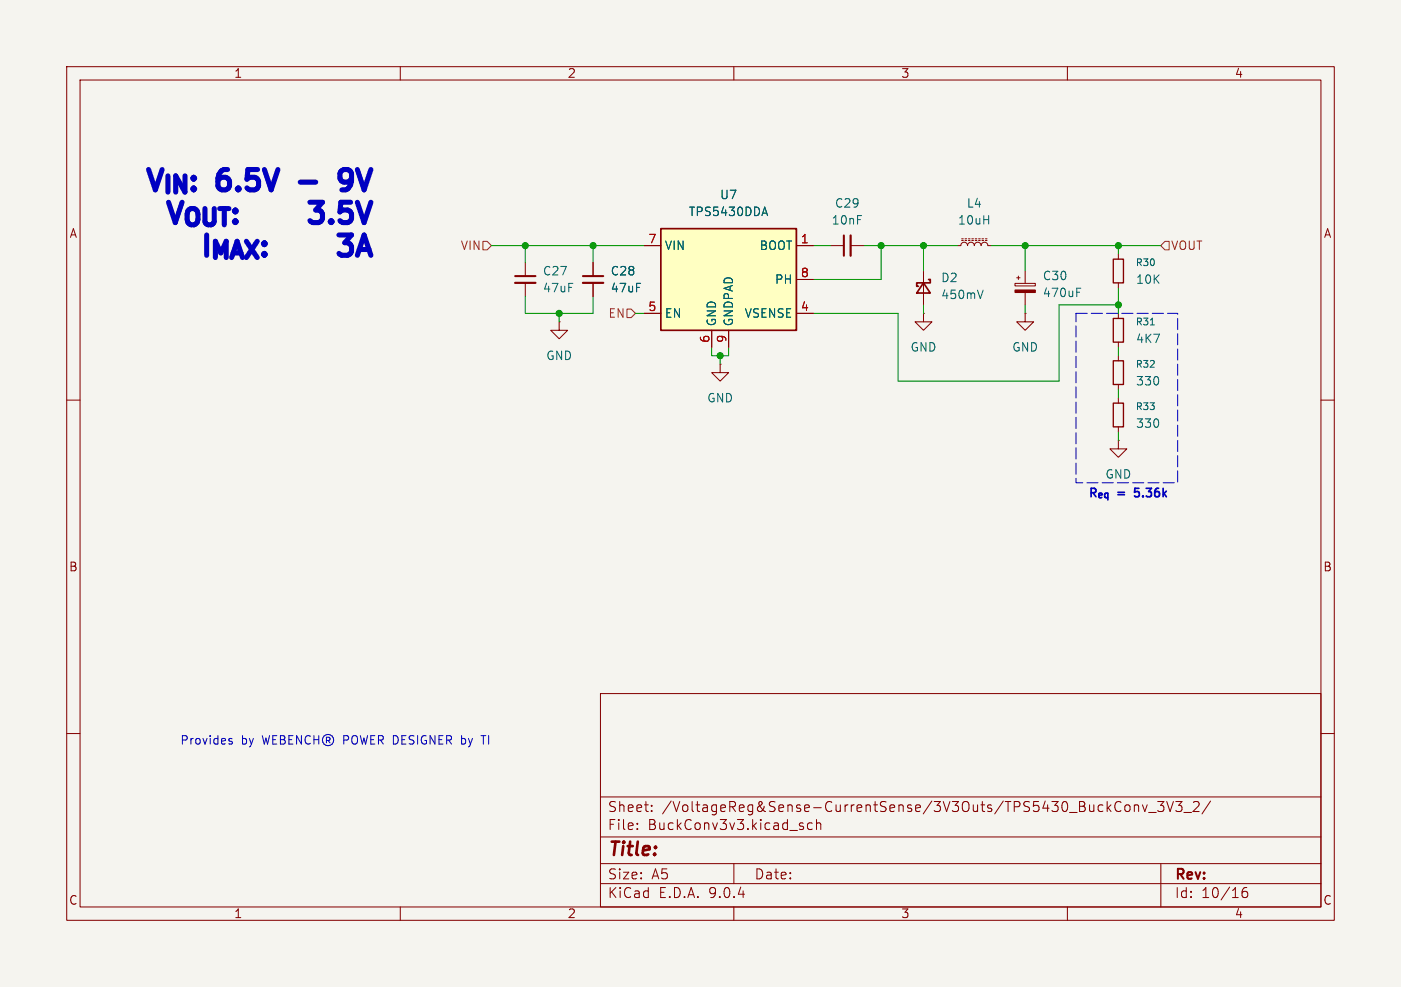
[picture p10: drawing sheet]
<svg xmlns="http://www.w3.org/2000/svg" width="210mm" height="148mm" viewBox="0 0 210 148" stroke-linecap="round" stroke-linejoin="round" font-family="sans-serif">
<path d="M0 0h210v148h-210z" fill="#f5f4ef" stroke="#f5f4ef" stroke-width=".15"/>
<g fill="none" stroke="#840000" stroke-width=".15">
<path d="M10 10h190v128h-190zM12 12h186v124h-186zM60 10v2M110 10v2M160 10v2M124.5 36.8h2M127.5 36.8h2M167.6 38.1v.8M138.4 47v1.3h1.3l-1.3 1.2-1.2-1.2h1.2M138.4 47h.1M138.4 40.6v5.1M153.7 47v1.3h1.2l-1.2 1.2-1.3-1.2h1.3"/>
<path d="M153.7 47h.1M167.6 42.4v.8M167.6 53.3v.8M167.6 57.7v.7M10 60h2M198 60h2M10 110h2M90 104h108v32h-108zM90 119.5h108M198 110h2M60 136v2M90 132.5h108"/>
<path d="M90 129.5h108M90 125.5h108M95.5 124.2v.2M95.5 123.5v.1M97.7 121.5v.2M97.7 120.8v.1M110 136v2M110 129.5v3M120.4 124v.3M121.8 123.5l-.5-.1-.3 .3v.4l.2 .2h.6M122.4 123.5a.37 .37 0 0 1 .6 .1v.8M122.4 122.9v1.5"/>
<path d="M160 136v2M168.7 120.8a.41 .41 0 0 1 .7 .2v.4a.41 .41 0 0 1-.7 .2M170 120.8a.37 .37 0 0 1 .7 .1v.8M170 120.7v1M171.2 120.7l.4 1 .4-1M172.2 121.8h1.1M173.5 120.2h1l-.5 .6a.41 .41 0 0 1 .5 .2v.4l-.2 .2-.6 .1-.2-.2M174 129.5v6.5M174.9 120.2l.5 1.5 .5-1.5M176.2 120.2h1l-.5 .6a.41 .41 0 0 1 .5 .2v.4l-.2 .2-.5 .1-.3-.2M177.5 121.8h1.1M178.9 120.3l.2-.1 .5 .1a.41 .41 0 0 1 .1 .5l-.9 .9h.9"/>
<path d="M181.5 120.1l-1.3 1.9M186.9 133.1a.59 .59 0 0 0-.7 .6v.6l.1 .2 .5 .1 .2-.2v-.5l-.1-.2h-.4l-.3 .2"/>
</g>
<path d="M138.4 42.4l1 1.5h-2zM139.2 41.9h.2v.5h-2v.5h.3" fill="none" stroke="#840000" stroke-width=".25"/>
<path d="M147.4 43.5l-.5 1.3" fill="none" stroke="#006464" stroke-width=".15"/>
<path d="M166.9 38.9h1.5v3.5h-1.5zM166.9 54.1h1.5v3.6h-1.5z" fill="none" stroke="#840000" stroke-width=".2"/>
<path d="M126.5 35.3v3.1" fill="none" stroke="#840000" stroke-width=".3"/>
<path d="M127.5 35.3v3.1" fill="none" stroke="#840000" stroke-width=".33"/>
<path d="M99.1 34.3h20.3v15.2h-20.3z" fill="#ffffc2"/>
<path d="M99.1 34.3h20.3v15.2h-20.3z" fill="none" stroke="#840000" stroke-width=".25"/>
<g fill="none" stroke="#840000" stroke-width=".15">
<path d="M78.7 39.4v2M88.9 39.4v2M96.5 36.8h2.6M119.4 36.8h2.5M143.5 36.8h.5a.51 .51 0 0 1 .5-.5 .51 .51 0 0 1 .5 .5 .51 .51 0 0 1 .5-.5 .51 .51 0 0 1 .5 .5 .51 .51 0 0 1 .6-.5 .51 .51 0 0 1 .5 .5 .51 .51 0 0 1 .5-.5 .51 .51 0 0 1 .5 .5h.5M144.1 36.1h.3M144.1 35.8h.3M144.7 36.1h.2M144.7 35.8h.2M145.2 36.1h.2M145.2 35.8h.2M145.7 36.1h.2"/>
<path d="M145.7 35.8h.2M146.2 36.1h.2M146.2 35.8h.2M146.7 36.1h.2M146.7 35.8h.2M147.2 36.1h.2M147.2 35.8h.2M147.7 36.1h.3M147.7 35.8h.3M78.7 42.4v2.1M83.8 48.3v1.2h1.3l-1.3 1.3-1.3-1.3h1.3M83.8 48.3h.1"/>
<path d="M88.9 42.4v2.1M96.5 47h2.6M106.7 49.5v2.6M107.9 54.6v1.3h1.3l-1.3 1.3-1.2-1.3h1.2M107.9 54.6h.1M109.2 49.5v2.6M119.4 47h2.5M119.4 41.9h2.5M152.1 42.5h3.1v.4h-3.1zM152.4 41.7h.5M152.7 41.4v.5M153.7 40.6v1.9"/>
<path d="M153.7 43.9v1.8M167.6 47v.8M167.6 51.3v.8M167.6 59.7v.8M167.6 66v1.3h1.3l-1.3 1.3-1.2-1.3h1.2M167.6 66h.1M167.6 64v.8"/>
</g>
<path d="M114.3 32h.6M114.6 31.1l.5 1.2M161.4 43.8h.4M161.4 43.2h.6M172.4 48.7h.6" fill="none" stroke="#006464" stroke-width=".15"/>
<path d="M152.1 43.5h3.1v.4h-3.1z" fill="#840000" stroke="#840000" stroke-width=".15"/>
<path d="M166.9 47.8h1.5v3.5h-1.5zM166.9 60.5h1.5v3.5h-1.5z" fill="none" stroke="#840000" stroke-width=".2"/>
<path d="M77.2 41.4h3.1M87.4 41.4h3" fill="none" stroke="#840000" stroke-width=".3"/>
<path d="M77.2 42.4h3.1M87.4 42.4h3" fill="none" stroke="#840000" stroke-width=".33"/>
<path d="M72.4 36.2h.6l.7 .6-.7 .7h-.6zM174.6 36.2h.7v1.3h-.7l-.6-.7zM94 46.4h.6l.6 .6-.6 .6h-.6z" fill="none" stroke="#725600" stroke-width=".15"/>
<g fill="none" stroke="#009600" stroke-width=".15">
<path d="M73.7 36.8h22.8M78.7 36.8v2.6M88.9 36.8v2.6M121.9 36.8h2.6M129.5 36.8h14M132.1 36.8v5.1h-10.2M138.4 36.8v3.8M148.6 36.8h25.4M153.7 36.8v3.8M167.6 36.8v1.3M78.7 44.5v2.5h10.2v-2.5M83.8 47v1.3"/>
<path d="M95.2 47h1.3M106.7 52.1v1.2h2.5v-1.2M107.9 53.3v1.3M138.4 45.7v1.3M153.7 45.7v1.3M167.6 45.7h-8.9v11.5h-24.1v-10.2h-12.7M167.6 43.2v3.8M167.6 52.1v1.2M167.6 58.4v1.3M167.6 64.8v1.2"/>
</g>
<path d="M45 27.3h2.3M52.7 26.7l-.2 .3-.4 .3h-.6l-.4-.3-.1-.3v-.7l.2-.4 .3-.2h.6l.4 .3a2.48 2.48 0 0 1-.4 2.6l-.3 .2h-.6M52.7 37v.7l-.3 .4-.3 .2h-.9l-.4-.3M53.6 30.3l1 3.1 1-3.1M53.6 38.3l1-3.1 1 3.1M53.9 37.4h1.4" fill="none" stroke="#0000c2" stroke-width=".76"/>
<g fill="none" stroke="#0000c2" stroke-width=".15">
<path d="M34.4 111.1l.4 .1v.2l-.1 .2-.4-.1M34.4 110.8h.4M39.3 110.3l.3 1.3 .3-.9 .2 .9 .3-1.3M40.9 110.9h.4M41.5 110.3h-.6v1.3h.6M42 110.3h.5l.1 .1 .1 .3-.2 .2a.34 .34 0 0 1 .3 .3 .34 .34 0 0 1-.3 .4h-.5zM42 110.9h.5M43.3 110.9h.4M43.9 110.3h-.6v1.3h.6M45.2 110.3v1.3l-.7-1.3v1.3M46.5 110.4a.51 .51 0 0 0-.6 0 .51 .51 0 0 0-.2 .6 .48 .48 0 0 0 .3 .5 .48 .48 0 0 0 .5 0M47.1 110.9h.7"/>
<path d="M47.1 110.3v1.3M47.8 110.3v1.3M48.9 111h.4a.25 .25 0 0 0 .2-.2 .25 .25 0 0 0-.2-.2h-.4v.8M49.2 111l.3 .4M72.1 110.3h.7M72.5 110.3v1.3M73.2 110.3v1.3"/>
<circle cx="49.2" cy="111" r=".85"/>
</g>
<path d="M161.3 47h15.2v25.4h-15.2z" fill="none" stroke="#0000c2" stroke-width=".15" stroke-dasharray="1.7 .6"/>
<g fill="#009600" stroke="#009600" stroke-width=".15">
<circle cx="138.4" cy="36.8" r=".46"/>
<circle cx="153.7" cy="36.8" r=".46"/>
<circle cx="167.6" cy="36.8" r=".46"/>
<circle cx="167.6" cy="45.7" r=".46"/>
<circle cx="132.1" cy="36.8" r=".46"/>
<circle cx="78.7" cy="36.8" r=".46"/>
<circle cx="83.8" cy="47" r=".46"/>
<circle cx="107.9" cy="53.3" r=".46"/>
<circle cx="88.9" cy="36.8" r=".46"/>
</g>
<g font-size="4.2" fill="#0000c2">
<text x="20.8" y="29.8">V_{IN}:</text>
<text x="32.6" y="29.8">6.5V</text>
<text x="54.2" y="29.8">9V</text>
<text x="23.8" y="34.7">V_{OUT}: 3.5V</text>
<text x="29.1" y="39.6">I_{MAX}:</text>
</g>
<text font-size="2.8" fill="#840000" x="91" y="128.9">Title:</text>
<g font-size="2.1" fill="#840000">
<text x="91" y="124.7">File:</text>
<text x="91" y="122">Sheet:</text>
<text x="97.1" y="124.7">BuckConv3v3.kicad_sch</text>
<text x="99.2" y="122">/VoltageReg&amp;Sense-CurrentSense/3V3Outs/TPS5430_BuckConv_3V3_2/</text>
<text x="91" y="134.9">KiCad</text>
<text x="91" y="132.1">Size:</text>
<text x="97.7" y="132.1">A5</text>
<text x="98.7" y="134.9">E.D.A.</text>
<text x="106.3" y="134.9">9.0.4</text>
<text x="113" y="132.1">Date:</text>
<text x="176" y="132.3">Rev:</text>
<text x="176" y="134.9">Id:</text>
<text x="180.1" y="134.9">10/16</text>
</g>
<g font-size="1.8" fill="#840000">
<text x="35" y="11.9">1</text>
<text x="85" y="11.9">2</text>
<text x="135" y="11.9">3</text>
<text x="185" y="11.9">4</text>
<text x="10.3" y="35.9">A</text>
<text x="198.4" y="35.9">A</text>
<text x="10.3" y="85.9">B</text>
<text x="198.3" y="85.9">B</text>
<text x="10.3" y="135.9">C</text>
<text x="35" y="137.9">1</text>
<text x="85" y="137.9">2</text>
<text x="135" y="137.9">3</text>
<text x="185" y="137.9">4</text>
<text x="198.3" y="135.9">C</text>
</g>
<g font-size="1.8" fill="#006464">
<text x="103.2" y="32.6">TPS5430DDA</text>
<text x="107.8" y="30.1">U7</text>
<text x="124.6" y="33.9">10nF</text>
<text x="125.1" y="31.3">C29</text>
<text x="143.5" y="33.9">10uH</text>
<text x="144.8" y="31.3">L4</text>
<text x="81.3" y="41.5">C27</text>
<text x="91.4" y="41.5">C28</text>
<text x="99.6" y="37.7">VIN</text>
<text x="113.8" y="37.7">BOOT</text>
<text x="81.3" y="44">47uF</text>
<text x="91.4" y="44">47uF</text>
<text x="99.6" y="47.9">EN</text>
<text x="111.5" y="47.9">VSENSE</text>
<text x="116.1" y="42.8">PH</text>
<text x="141" y="42.5">D2</text>
<text x="141" y="45.1">450mV</text>
<text x="156.2" y="44.8">470uF</text>
<text x="156.2" y="42.2">C30</text>
<text x="170.2" y="42.8">10K</text>
<text x="107.5" y="49" transform="rotate(-90 107.5 49)">GND</text>
<text x="110.1" y="49" transform="rotate(-90 110.1 49)">GNDPAD</text>
<text x="136.4" y="52.9">GND</text>
<text x="151.6" y="52.9">GND</text>
<text x="170.2" y="51.7">4K7</text>
<text x="81.8" y="54.2">GND</text>
<text x="170.2" y="58">330</text>
<text x="105.9" y="60.6">GND</text>
<text x="170.2" y="64.4">330</text>
<text x="165.6" y="72">GND</text>
</g>
<g font-size="1.8" fill="#725600">
<text x="69" y="37.7">VIN</text>
<text x="175.5" y="37.7">VOUT</text>
<text x="91.1" y="47.9">EN</text>
</g>
<g font-size="1.8" fill="#a90000">
<text x="97.1" y="36.6">7</text>
<text x="119.9" y="36.6">1</text>
<text x="119.9" y="41.7">8</text>
<text x="97.1" y="46.7">5</text>
<text x="119.9" y="46.7">4</text>
<text x="106.4" y="51.5" transform="rotate(-90 106.4 51.5)">6</text>
<text x="109" y="51.5" transform="rotate(-90 109 51.5)">9</text>
</g>
<g font-size="1.8" fill="#0000c2">
<text x="163" y="74.9">R_{eq}</text>
<text x="167.5" y="74.9">=</text>
<text x="170.6" y="74.9">5.36k</text>
<text x="26.9" y="111.9">Provides</text>
<text x="36.2" y="111.9">by</text>
<text x="51.7" y="111.9">POWER DESIGNER by</text>
</g>
<g font-size="1.4" fill="#006464">
<text x="170.1" y="40.1">R30</text>
<text x="170.1" y="49">R31</text>
<text x="170.1" y="55.3">R32</text>
<text x="170.1" y="61.7">R33</text>
</g>
</svg>
